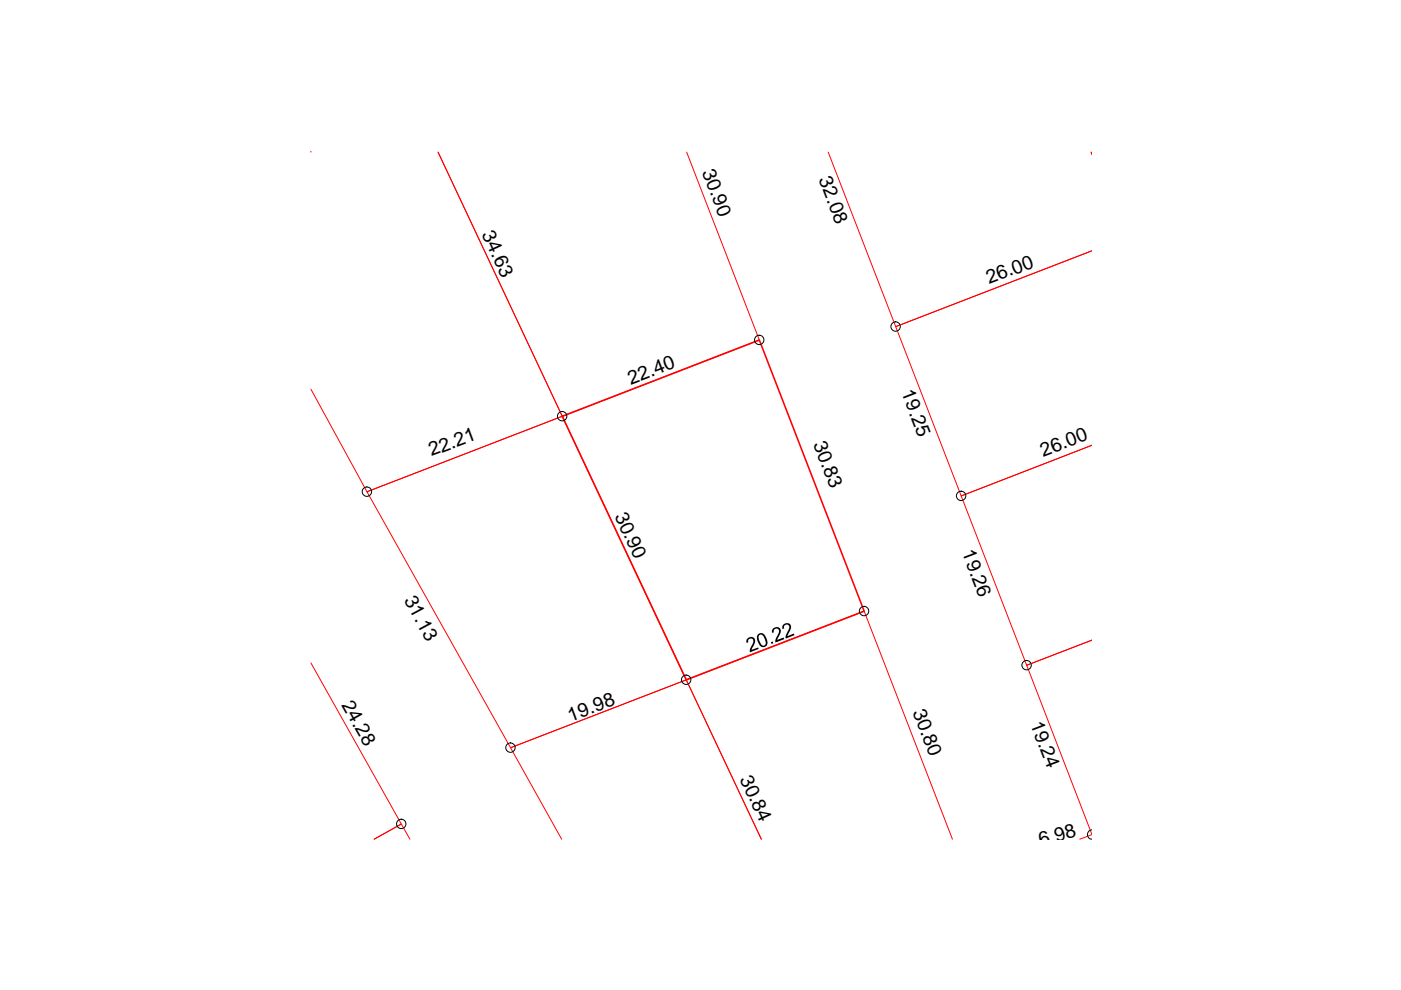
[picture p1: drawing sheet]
<svg xmlns="http://www.w3.org/2000/svg" width="297mm" height="210mm" viewBox="0 0 297 210" stroke-linecap="round" stroke-linejoin="round" font-family="sans-serif">
<path d="M65.9 32.3h.1M145.6 32.3l15.4 39.8-41.8 16.2-26.3-56 26.3 56-41.4 16-11.9-21.8M175.6 32.3l14.3 37 41.6-16.1-41.6 16.1 13.9 35.9 27.7-10.8-27.7 10.8 13.9 35.9 13.8-5.4-13.8 5.4 13.8 35.9-2.6 .9M231.4 32.3l.1 .5M77.8 104.3l41.4-16 26.3 55.8-37.3 14.4zM65.9 140.5l19.2 34.2-5.8 3.2 5.8-3.2 1.8 3.2M119.1 177.9l-10.9-19.4 37.3-14.4 15.9 33.8-15.9-33.8 37.7-14.5 18.7 48.3" fill="none" stroke="#f00" stroke-width=".21"/>
<path d="M119.2 88.3l41.8-16.2 22.2 57.5-37.7 14.5z" fill="none" stroke="#f00" stroke-width=".34"/>
<g fill="none" stroke="#000" stroke-width=".21">
<path d="M231.5 175.9a1 1 0 0 0-1 1 1 1 0 0 0 1 1"/>
<circle cx="161" cy="72.1" r=".99"/>
<circle cx="189.9" cy="69.2" r=".99"/>
<circle cx="119.2" cy="88.2" r=".99"/>
<circle cx="77.8" cy="104.2" r=".99"/>
<circle cx="203.8" cy="105.1" r=".99"/>
<circle cx="183.2" cy="129.6" r=".99"/>
<circle cx="108.2" cy="158.5" r=".99"/>
<circle cx="145.5" cy="144.1" r=".99"/>
<circle cx="217.7" cy="141" r=".99"/>
<circle cx="85.1" cy="174.7" r=".99"/>
</g>
<g fill="#000">
<path d="M158.5 135.4l.3-.3 .7-.1 .6 .6v.7l-.8 1.5 1.4-.5 .2 .3-1.9 .7v-.5l.6-1.4 .1-.7-.3-.3h-.4l-.4 .4 .1 .4-.4 .1-.1-.5zM163.4 136.1l.4-.1 .2 .4-.4 .1zM163.8 133.4l.5-.4 .5-.1 .4 .2 .3 .4v.7l-.7 1.5 1.4-.5 .1 .3-1.9 .7v-.6l.7-1.3 .1-.6-.2-.3-.5-.1-.4 .3v.5l-.4 .1v-.5zM166.1 132.4l.5-.3h.5l.6 .5v.7l-.7 1.6 1.3-.6 .1 .4-1.8 .7v-.6l.7-1.5v-.5l-.3-.3h-.4l-.4 .3v.5l-.3 .1v-.6z"/>
<path d="M160.7 134.5l.5-.3h.4l.6 .5 .5 1.4v.5l-.3 .4-.8 .2-.6-.4-.5-1.3v-.6zM161 134.6l-.2 .4 .1 .6 .4 1 .3 .2a.63 .63 0 0 0 .7-.3 .63 .63 0 0 0-.1-.7l-.5-1.1-.3-.2z"/>
</g>
<g font-size="4.1">
<text x="148.8" y="36.5" transform="rotate(69 148.8 36.5)">30.90</text>
<text x="173.6" y="38" transform="rotate(69 173.6 38)">32.08</text>
<text x="102.1" y="49.7" transform="rotate(65 102.1 49.7)">34.63</text>
<text x="209.7" y="60.3" transform="rotate(-21 209.7 60.3)">26.00</text>
<text x="133.7" y="81.7" transform="rotate(-21 133.7 81.7)">22.40</text>
<text x="191.1" y="83.2" transform="rotate(69 191.1 83.2)">19.25</text>
<text x="172.4" y="94.1" transform="rotate(69 172.4 94.1)">30.83</text>
<text x="91.5" y="96.8" transform="rotate(-20 91.5 96.8)">22.21</text>
<text x="221.2" y="96.9" transform="rotate(-21 221.2 96.9)">26.00</text>
<text x="130.3" y="109.3" transform="rotate(65 130.3 109.3)">30.90</text>
<text x="203.9" y="117.1" transform="rotate(69 203.9 117.1)">19.26</text>
<text x="85.6" y="127.2" transform="rotate(62 85.6 127.2)">31.13</text>
<text x="72.3" y="149.4" transform="rotate(61 72.3 149.4)">24.28</text>
<text x="120.9" y="153" transform="rotate(-20 120.9 153)">19.98</text>
<text x="193.5" y="150.9" transform="rotate(69 193.5 150.9)">30.80</text>
<text x="218.4" y="153.5" transform="rotate(69 218.4 153.5)">19.24</text>
<text x="156.8" y="165.1" transform="rotate(65 156.8 165.1)">30.84</text>
<text x="220.7" y="179.5" transform="rotate(-17 220.7 179.5)">6.98</text>
</g>
</svg>
